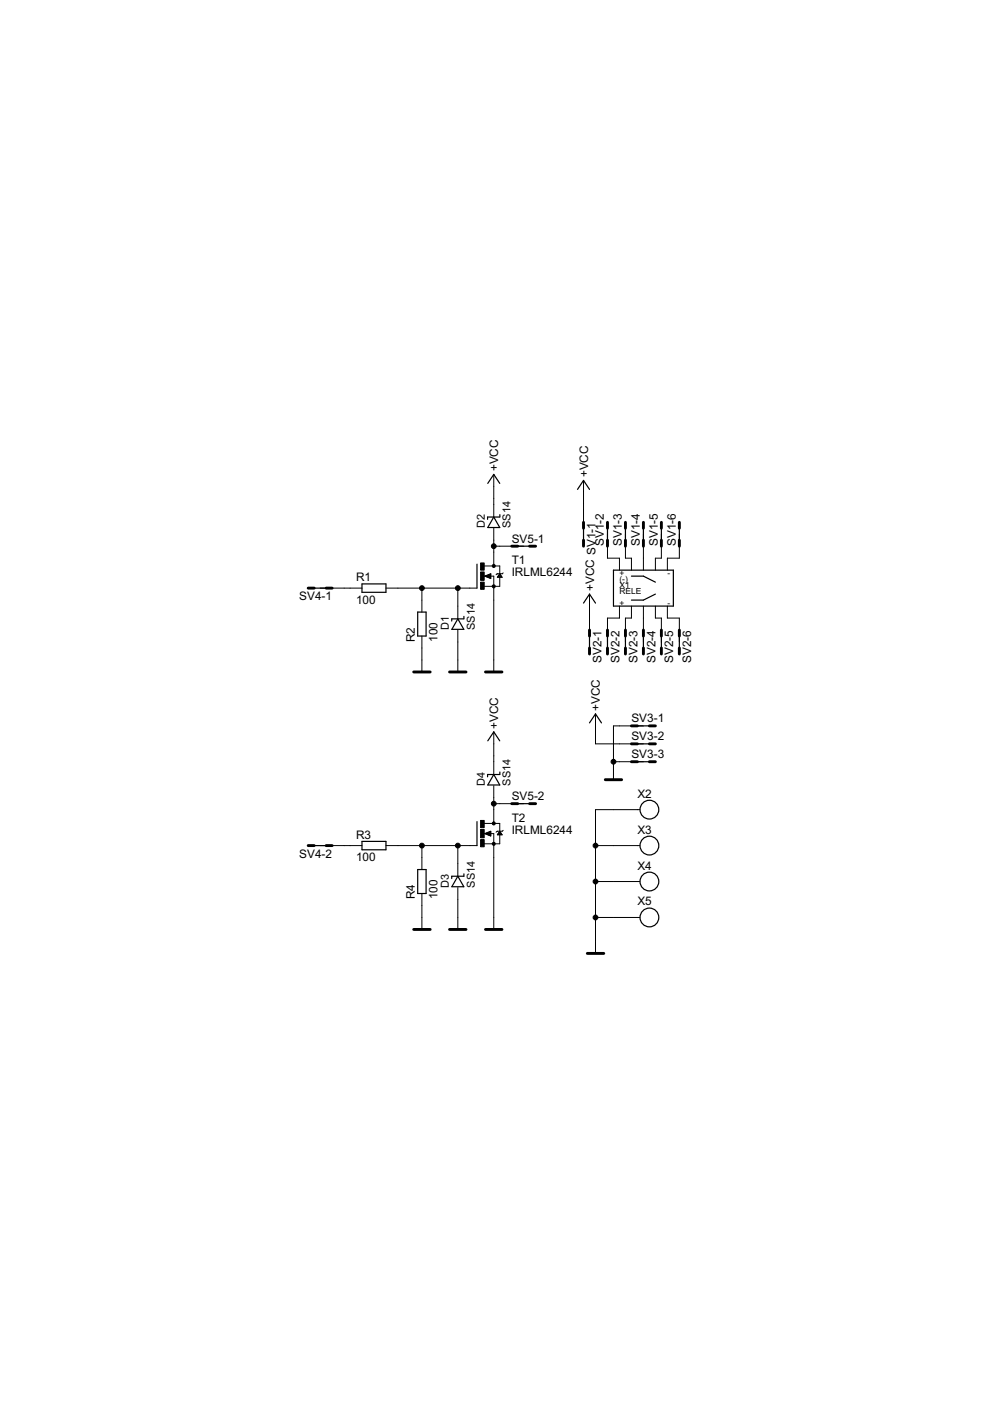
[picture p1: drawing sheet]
<svg xmlns="http://www.w3.org/2000/svg" width="210mm" height="297mm" viewBox="0 0 210 297" stroke-linecap="round" stroke-linejoin="round" font-family="sans-serif">
<g fill="none" stroke="#000" stroke-width=".25">
<path d="M101.1 119.6v5.1M103.4 109.6v.5M103.4 102.5l1.3-1.9 1.3 1.9M104.7 109.6l1.3 2.2h-2.6zM106 109.1v.5h-2.6M108.5 115.8h5.1M122.4 103.8l1.3-1.9 1.3 1.9M123.7 110.7v5.1M128.8 110.7v5.1M132.6 110.7v5.1M136.4 110.7v5.1M140.2 110.7v5.1"/>
<path d="M144 110.7v5.1M65.3 124.7h5.1M76.8 123.8h5v1.8h-5zM88.6 129.8h1.7v5.1h-1.7zM97.1 131.2l1.2 2.2h-2.5zM98.3 131.2h-2.5v.5M98.4 130.7v.5M123.7 127.9l1.3-1.9 1.3 1.9M125 133.6v5.1M128.8 133.6v5.1M130.1 120.9h12.7v7.6h-12.7zM132.6 133.6v5.1"/>
<path d="M133.9 122.2h2.5l2.6 1.2M136.4 133.6v5.1M139 126l-2.6 1.2h-2.5M140.2 133.6v5.1M144 133.6v5.1M103.4 157.1l1.3-1.9 1.3 1.9M125 153.3l1.3-1.9 1.2 1.9M133.9 153.9h5.1M133.9 157.7h5.1M65.3 179.3h5.1M76.8 178.4h5v1.8h-5zM101.1 174.2v5.1"/>
<path d="M103.4 164.2v.5M104.7 164.2l1.3 2.2h-2.6zM106 163.7v.5h-2.6M108.5 170.4h5.1M133.9 161.5h5.1M88.6 184.4h1.7v5h-1.7zM97.1 185.8l1.2 2.2h-2.5zM98.3 185.8h-2.5v.5M98.4 185.3v.5"/>
<circle cx="137.7" cy="179.3" r="1.99"/>
<circle cx="137.7" cy="171.7" r="1.99"/>
<circle cx="137.7" cy="194.5" r="1.99"/>
<circle cx="137.7" cy="186.9" r="1.99"/>
</g>
<g fill="none" stroke="#000" stroke-width=".21">
<path d="M102.7 120h3.3v1.6M104.7 100.6v8.9M104.7 112v8M104.7 115.8h6.3M123.7 101.9v11.4M128.8 113.3v5h2.5v2.6M132.6 113.3v5h1.3v2.6M136.4 113.3v7.6M140.2 113.3v5h-1.2v2.6M144 113.3v5h-2.5v2.6M67.9 124.7h8.9M81.8 124.7h19.3"/>
<path d="M89.5 124.7v5.1M89.5 134.9v7.6M97.1 124.7v6.3M97.1 133.6v8.9M102.5 122.2h2.2v20.3M102.8 122.2l1.3-.6v1.1zM103 122.1h1.1M103.2 122.3h.9M103.3 122h.8M103.5 122.4h.6M103.6 121.8h.5M103.8 122.6h.3"/>
<path d="M103.9 121.7h.2M105.5 122.3h.9M105.6 122.2h.7M105.7 122.1h.5M105.7 122h.5M105.8 121.8h.3M105.9 121.7h.1M106 122.3v2h-3.3M106 121.6l.5 .8h-1zM106.7 121.5l-.2 .1-1.1 .1-.2 .2M125 126v10.1M131.3 128.5v2.5h-2.5v5.1"/>
<path d="M133.9 128.5v2.5h-1.3v5.1M136.4 128.5v7.6M139 128.5v2.5h1.2v5.1M141.5 128.5v2.5h2.5v5.1M104.7 155.2v8.8M126.3 151.4v6.3h10.1M136.4 153.9h-6.3v11.4M67.9 179.3h8.9M81.8 179.3h19.3M89.5 179.3v5.1M97.1 179.3v6.3M102.5 176.7h2.2v20.4"/>
<path d="M102.7 174.6h3.3v1.6M102.8 176.7l1.3-.5v1zM103 176.8h1.1M103.2 176.6h.9M103.3 177h.8M103.5 176.5h.6M103.6 177.1h.5M103.8 176.3h.3M103.9 177.2h.2M104.7 166.6v8M104.7 170.4h6.3M105.5 177h.9"/>
<path d="M105.6 176.8h.7M105.6 176.7h.7M105.7 176.6h.5M105.8 176.5h.3M105.9 176.3h.1M106 176.9v2h-3.3M106 176.2l.5 .8h-1zM106.7 176l-.2 .2-1.1 .1-.2 .1M126.3 179.3h9.4M130.1 161.5h6.3M135.7 171.7h-9.4v30.4M89.5 189.4v7.7"/>
<path d="M97.1 188.2v8.9M126.3 186.9h9.4M126.3 194.5h9.4"/>
</g>
<g fill="#000" stroke="#000" stroke-width=".21">
<circle cx="104.7" cy="115.8" r=".51"/>
<circle cx="89.5" cy="124.7" r=".51"/>
<circle cx="97.1" cy="124.7" r=".51"/>
<circle cx="104.7" cy="120" r=".33"/>
<circle cx="104.7" cy="124.3" r=".33"/>
<circle cx="89.5" cy="179.3" r=".51"/>
<circle cx="97.1" cy="179.3" r=".51"/>
<circle cx="104.7" cy="174.6" r=".33"/>
<circle cx="104.7" cy="178.9" r=".33"/>
<circle cx="104.7" cy="170.4" r=".51"/>
<circle cx="126.3" cy="179.3" r=".51"/>
<circle cx="130.1" cy="161.5" r=".51"/>
<circle cx="126.3" cy="186.9" r=".51"/>
<circle cx="126.3" cy="194.5" r=".51"/>
</g>
<path d="M101.9 119.4h.8v1.5h-.8zM101.9 123.4h.8v1.5h-.8zM101.9 121.3h.8v1.7h-.8zM101.9 178h.8v1.5h-.8zM101.9 173.9h.8v1.6h-.8zM101.9 175.9h.8v1.7h-.8z" fill="#000" stroke="#000" stroke-width=".21"/>
<g fill="none" stroke="#000" stroke-width=".61">
<path d="M108.5 115.8h1.3M112.3 115.8h1.3M123.7 110.7v1.3M123.7 114.5v1.3M128.8 110.7v1.3M128.8 114.5v1.3M132.6 110.7v1.3M132.6 114.5v1.3M136.4 110.7v1.3M136.4 114.5v1.3M140.2 110.7v1.3M140.2 114.5v1.3"/>
<path d="M144 110.7v1.3M144 114.5v1.3M65.3 124.7h1.3M69.2 124.7h1.2M125 133.6v1.3M125 137.4v1.3M128.8 133.6v1.3M128.8 137.4v1.3M132.6 133.6v1.3M132.6 137.4v1.3M136.4 133.6v1.3M136.4 137.4v1.3"/>
<path d="M140.2 133.6v1.3M140.2 137.4v1.3M144 133.6v1.3M144 137.4v1.3M87.7 142.5h3.5M95.3 142.5h3.5M102.9 142.5h3.5M133.9 153.9h1.2M133.9 157.7h1.2M137.7 153.9h1.3M137.7 157.7h1.3M65.3 179.3h1.3"/>
<path d="M69.2 179.3h1.2M108.5 170.4h1.3M112.3 170.4h1.3M128.3 165.3h3.5M133.9 161.5h1.2M137.7 161.5h1.3M87.7 197.1h3.5M95.3 197.1h3.5M102.9 197.1h3.5M124.5 202.1h3.5"/>
</g>
<g font-size="2.8">
<text x="105.6" y="99.9" transform="rotate(-90 105.6 99.9)">+VCC</text>
<text x="124.7" y="101.2" transform="rotate(-90 124.7 101.2)">+VCC</text>
<text x="108.5" y="119.6">T1</text>
<text x="108.5" y="115">SV5-1</text>
<text x="128" y="115.8" transform="rotate(-90 128 115.8)">SV1-2</text>
<text x="131.8" y="115.8" transform="rotate(-90 131.8 115.8)">SV1-3</text>
<text x="135.7" y="115.8" transform="rotate(-90 135.7 115.8)">SV1-4</text>
<text x="139.5" y="115.8" transform="rotate(-90 139.5 115.8)">SV1-5</text>
<text x="143.3" y="115.8" transform="rotate(-90 143.3 115.8)">SV1-6</text>
<text x="75.5" y="123.2">R1</text>
<text x="108.5" y="122.2">IRLML6244</text>
<text x="125.9" y="125.3" transform="rotate(-90 125.9 125.3)">+VCC SV1-1</text>
<text x="63.5" y="127.2">SV4-1</text>
<text x="75.5" y="128">100</text>
<text x="88" y="136.1" transform="rotate(-90 88 136.1)">R2</text>
<text x="92.8" y="136.1" transform="rotate(-90 92.8 136.1)">100</text>
<text x="127.5" y="140.5" transform="rotate(-90 127.5 140.5)">SV2-1</text>
<text x="131.3" y="140.5" transform="rotate(-90 131.3 140.5)">SV2-2</text>
<text x="135.1" y="140.5" transform="rotate(-90 135.1 140.5)">SV2-3</text>
<text x="139" y="140.5" transform="rotate(-90 139 140.5)">SV2-4</text>
<text x="142.8" y="140.5" transform="rotate(-90 142.8 140.5)">SV2-5</text>
<text x="146.6" y="140.5" transform="rotate(-90 146.6 140.5)">SV2-6</text>
<text x="105.6" y="154.5" transform="rotate(-90 105.6 154.5)">+VCC</text>
<text x="127.2" y="150.7" transform="rotate(-90 127.2 150.7)">+VCC</text>
<text x="133.9" y="153.1">SV3-1</text>
<text x="133.9" y="156.9">SV3-2</text>
<text x="133.9" y="160.8">SV3-3</text>
<text x="108.5" y="169.6">SV5-2</text>
<text x="135.1" y="169.1">X2</text>
<text x="75.5" y="177.8">R3</text>
<text x="108.5" y="176.7">IRLML6244</text>
<text x="108.5" y="174.2">T2</text>
<text x="135.1" y="176.7">X3</text>
<text x="63.5" y="181.8">SV4-2</text>
<text x="75.5" y="182.6">100</text>
<text x="135.1" y="184.4">X4</text>
<text x="88" y="190.7" transform="rotate(-90 88 190.7)">R4</text>
<text x="92.8" y="190.7" transform="rotate(-90 92.8 190.7)">100</text>
<text x="135.1" y="192">X5</text>
</g>
<g font-size="2.6">
<text x="102.8" y="112" transform="rotate(-90 102.8 112)">D2</text>
<text x="108.3" y="112" transform="rotate(-90 108.3 112)">SS14</text>
<text x="95.2" y="133.6" transform="rotate(-90 95.2 133.6)">D1</text>
<text x="100.6" y="133.6" transform="rotate(-90 100.6 133.6)">SS14</text>
<text x="102.8" y="166.6" transform="rotate(-90 102.8 166.6)">D4</text>
<text x="108.3" y="166.6" transform="rotate(-90 108.3 166.6)">SS14</text>
<text x="95.2" y="188.2" transform="rotate(-90 95.2 188.2)">D3</text>
<text x="100.6" y="188.2" transform="rotate(-90 100.6 188.2)">SS14</text>
</g>
<g font-size="2">
<text x="131.3" y="126">RELE</text>
<text x="131.3" y="124.7">X1</text>
<text x="131.3" y="122.2">+</text>
<text x="131.3" y="123.4">(-)</text>
<text x="141.5" y="122.2">-</text>
<text x="131.3" y="128.5">+</text>
<text x="141.5" y="128.5">-</text>
</g>
</svg>
